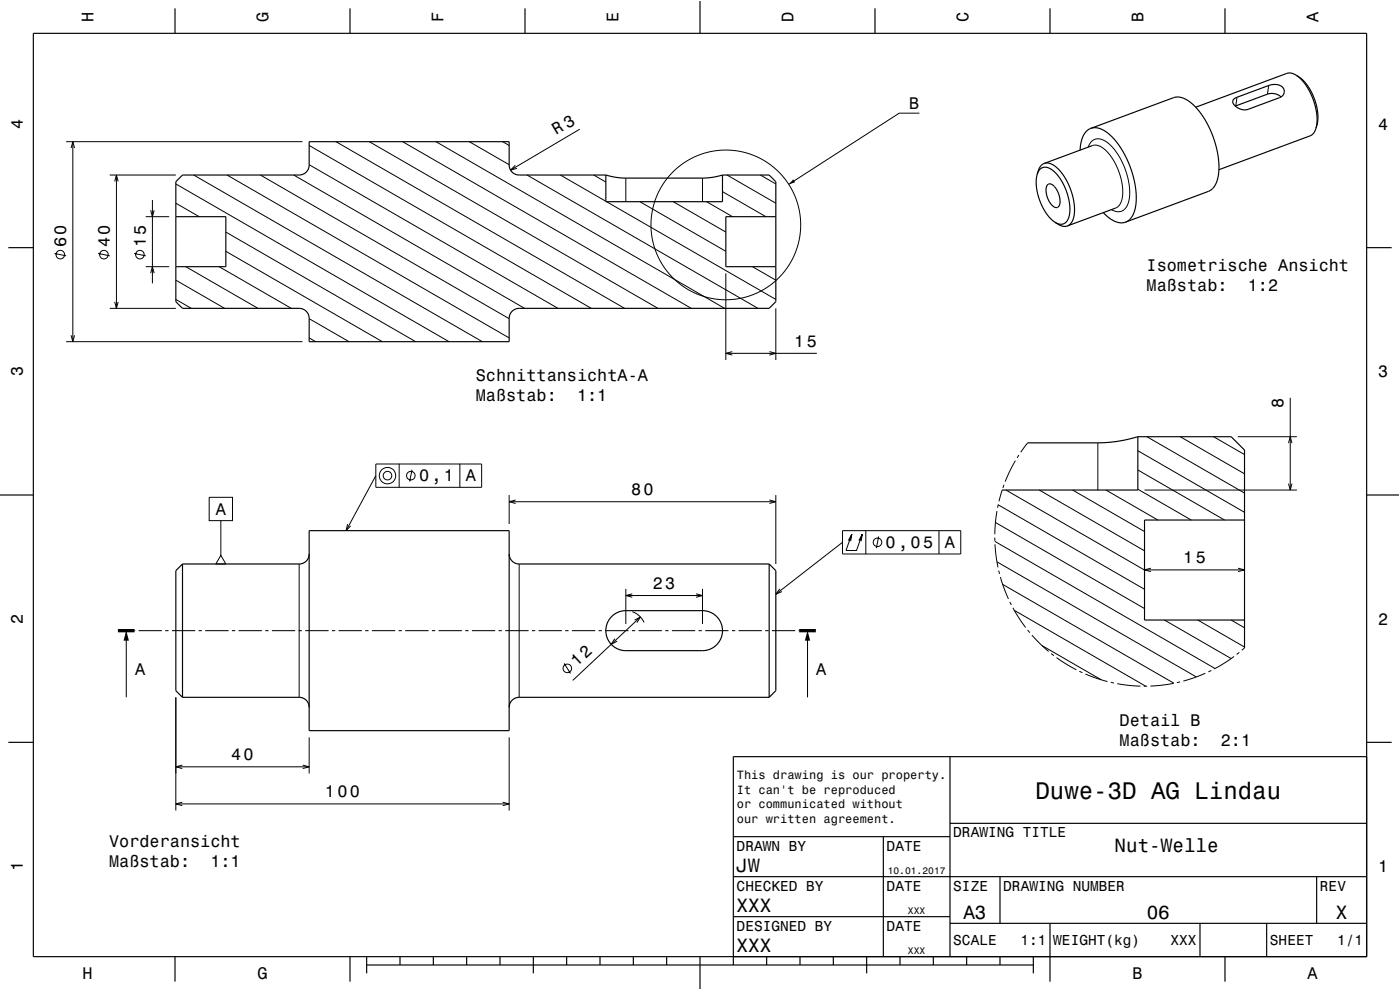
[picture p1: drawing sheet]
<svg xmlns="http://www.w3.org/2000/svg" width="420mm" height="297mm" viewBox="0 0 420 297" stroke-linecap="round" stroke-linejoin="round" font-family="sans-serif">
<g fill="none" stroke="#000" stroke-width=".3">
<path d="M173.9 38.8l-20.7 12.2M275.8 33.9h-6l-33.2 21.4M371.1 29.2l-.4 2.6M380.6 25.6l-.4 2.6M19.8 42.5h71M21.3 44.4l.5-1.9 .6 1.9M21.8 42.5v60M32.9 52.5h19.9M34.4 54.4l.5-1.9 .5 1.9M34.9 52.5v40M52.8 55.2l81.9 47.3M58.1 52.5l86.6 50"/>
<path d="M68.1 52.5l84.6 48.9M78.1 52.5l74.6 43.1M88.1 52.5l69.3 40M92.7 43.6l84.7 48.9M92.7 49.4l74.7 43.1M100.8 42.5l86.6 50M110.8 42.5l86.6 50M120.8 42.5l86.6 50M130.8 42.5l86.6 50M140.8 42.5l11.9 6.9M150.8 42.5l1.9 1.1M154.6 49.6l-1.4 1.4 1.9-.5"/>
<path d="M158.1 52.5l69.3 40M168.1 52.5l13.7 7.9M178.1 52.5l3.7 2.1M187.8 53.4v7.1M210.7 53.4v7.1M216.8 57.5l13 7.5M218.1 52.5l14.6 8.5M228.1 52.5l4.6 2.7M326.5 44.1l.8-1.4 1.1-.9 1.5-.1 1.6 .6 1.7 1.3 1.6 1.9 1.6 2.6 1.2 2.7 .8 2.9 .4 2.5 .1 2.6-.5 2.2-.7 1.4-1.2 1-1.5 .1-1.6-.6M327.7 43.7l.9-.2 1.1 .3 2.2 1.5 2.1 2.7 1.6 3.4 1 3.5 .2 3.5-.7 2.6-.6 .9-.8 .5M16.3 76l3.5 .7M29.4 76l3.5 .7"/>
<path d="M40.2 76l3.5 .7M43.7 65h7.1M45.2 63.1l.5 1.9 .5-1.9M45.7 60v25M52.8 61l7 4M67.8 69.6l56.9 32.9M67.8 75.4l46.9 27.1M182 60.5l50.7 29.3M192 60.5l25.8 14.9M202 60.5l15.8 9.1M212 60.5l7.8 4.5M32.9 92.5h19.9"/>
<path d="M34.4 90.6l.5 1.9 .5-1.9M43.7 80h7.1M45.2 81.9l.5-1.9 .5 1.9M52.8 84.1l14.6 8.4M52.8 89.8l4.6 2.7M55.7 80l21.7 12.5M65.7 80l21.7 12.5M92.7 95.6l12 6.9M217.8 82v26M225.7 80l7 4.1M232.7 92.5v15.5M19.8 102.5h71"/>
<path d="M21.3 100.6l.5 1.9 .6-1.9M92.7 101.4l2 1.1M217.8 106h27.3M219.7 105.5l-1.9 .5 1.9 .5M230.8 105.5l1.9 .5-1.9 .5M387.1 119.3v27.7M112.8 139.2h31.7v7h-31.7zM119.8 139.2v7M138 139.2v7M304.6 138.2l-3 6.3M305.7 136.5l-.6 .8M308.3 132.9l-2.1 2.8"/>
<path d="M329.4 132.9v14.1M341.4 135.2l32 18.5M344.1 131l29.3 16.9M354.1 131l19.3 11.1M364.1 131l9.3 5.4M371.4 131h17.7M386.6 132.9l.5-1.9 .5 1.9M62.8 149.2h7v7h-7zM66.3 156.2v10.4M104.3 157.3l-.5 1.9 1.4-1.5M112.8 142.7l-9 16.5M123.6 140.9l-.7 3.5"/>
<path d="M152.7 148.5v8.7M152.7 150.5h80M154.7 150l-2 .5 2 .5M230.8 150l1.9 .5-1.9 .5M232.7 148.5v20.7M252.8 159.2h35.4v7h-35.4zM259.8 159.2v7M281.7 159.2v7M298.6 156.7l44.8 25.9M299.1 153.3l-.7 7M299.5 151.4l43.9 25.4M299.5 151.4l-.2 .9"/>
<path d="M300.7 146.9l-1 3.5M301.2 145.4l-.3 1M301.8 147l41.6 24h30M311.8 147l31.6 18.2M321.8 147l21.6 12.5M331.8 147l15.6 9M341.4 141l26 15M341.4 146.8l16 9.2M343.4 147h45.7M386.6 145.1l.5 1.9 .5-1.9M66.3 166.6l1.5 2.6h-3.1zM89.8 169.2v40"/>
<path d="M155.8 169.2v40M187.8 176.7v10.5M187.8 178.7h22.9M189.7 178.1l-1.9 .6 1.9 .5M208.8 178.1l1.9 .6-1.9 .5M210.7 176.7v10.5M234 176.7l-1.3 1.6 1.9-.8M252.8 162.7l-20.1 15.6M254.5 162.2l1-2-1.7 4.9h3.1l1.8-4.9-1 2M255.5 160.2l-.3 2.1M258.7 160.2l-.4 2.1M263.6 160.9l-.7 3.5"/>
<path d="M298.4 161.3l.1 1M298.5 162.4l66 38.2M298.5 163.3l.9 6.9M299.1 168.6l59.8 34.5M299.6 171.2l.3 1M300.1 173.1l2.4 6.6M300.8 175.3l51.4 29.7M345.3 170.5l-1.9 .5 1.9 .5M371.4 170.5l2 .5-2 .5M37.9 189.2v20M40.4 189.2h.2M41.6 189.2h7"/>
<path d="M49.6 189.2h1M51.6 189.2h7M59.6 189.2h1M61.6 189.2h7M69.6 189.2h1M71.6 189.2h7M79.6 189.2h1M81.6 189.2h7M89.6 189.2h1M91.6 189.2h7M99.6 189.2h1M101.6 189.2h7"/>
<path d="M109.6 189.2h1M111.6 189.2h7M119.6 189.2h1M121.6 189.2h7M129.6 189.2h1M131.6 189.2h7M139.6 189.2h1M141.6 189.2h7M149.6 189.2h1M151.6 189.2h7M159.6 189.2h1M161.6 189.2h7"/>
<path d="M169.3 199l1.8 3M169.6 189.2h1M171.6 189.2h7M179.6 189.2h1M181.6 189.2h7M184.4 191.6l-1 1.7 1.7-.9M189.6 189.2h1M189.7 183.5a6 6 0 0 1 3.5 3.2M190.4 186l1.7-.9-1 1.7M191.6 189.2h7M192.1 185.1l-20.3 19M199.6 189.2h1"/>
<path d="M201.6 189.2h7M209.6 189.2h1M211.6 189.2h7M219.6 189.2h1M221.6 189.2h7M229.6 189.2h1M231.6 189.2h7M239.6 189.2h.2M242.3 189.2v20M303 180.6l.4 .9M303.9 182.4l3.8 5.8M304.3 183.1l39.4 22.7"/>
<path d="M308.3 189l.6 .8M309.6 190.6l5 4.8M312.6 193.7l17.8 10.2M315.4 196.1l.8 .6M317 197.3l5.9 3.6M349.3 186l20 11.6M359.3 186l14.1 8.1M369.3 186l4.1 2.3M370.2 196.9l-5.9 3.8M371.8 195.7l-.8 .6M373.4 194.4l-.8 .7M52.8 209.2v34"/>
<path d="M323.8 201.4l.9 .4M325.6 202.2l6.7 2.3M333.2 204.7l1 .2M335.2 205.1l6.9 .7M344.1 205.8l-1 .1M352.1 205l-7 .8M354 204.6l-.9 .2M361.6 202l-6.6 2.3M363.4 201.1l-.9 .5M52.8 230h39.9M54.7 229.5l-1.9 .5 1.9 .6M90.8 229.5l1.9 .5-1.9 .6"/>
<path d="M92.7 221.2v10.8M152.7 221.2v22M52.8 241.2h99.9M54.7 240.7l-1.9 .5 1.9 .5M150.8 240.7l1.9 .5-1.9 .5"/>
<circle cx="18.1" cy="76.4" r="1.28"/>
<circle cx="31.2" cy="76.4" r="1.28"/>
<circle cx="42" cy="76.4" r="1.28"/>
<circle cx="217.7" cy="67.5" r="22.5"/>
<circle cx="116.2" cy="142.7" r="2.46"/>
<circle cx="116.3" cy="142.7" r="1.28"/>
<circle cx="123.3" cy="142.7" r="1.28"/>
<circle cx="263.3" cy="162.7" r="1.28"/>
<circle cx="170.2" cy="200.5" r="1.28"/>
</g>
<g fill="none" stroke="#000" stroke-width=".35">
<path d="M10 10h400v277h-400zM52.5 2.5v7.5M105 2.5v7.5M157.5 2.5v7.5M210 0v10M262.5 2.5v7.5M315 2.5v7.5M367.5 2.5v7.5M327.2 38.5l24.9-9.2 1.3-.2 1.5 .3 1.4 .7 2.9 2.6 2.7 3.9 2 4.5 1.4 4.7 .4 4.5-.6 3.8-.6 1.5-.8 1.1-1.2 .7-24.8 9.2M327.2 38.5l-1.2 .8-1 1.4-.7 2-.3 2.3M327.2 38.5l1.3-.2 1.6 .3 1.6 .9 1.7 1.4 1.8 2 1.5 2.3 2.4 4.8 1.5 5.7 .3 2.7-.1 2.5-.4 2.1-.6 1.6-.9 1.3-1.2 .7M370.1 29.8l.8-.5 9.7-3.7a3.4 3.4 0 0 1 4.6 1.4v.9a2.02 2.02 0 0 1-1.3 1.4l-9.5 3.5a3.7 3.7 0 0 1-4.6-2.5z"/>
<path d="M384.3 29.1a4.1 4.1 0 0 0-4.1-.9l-9.6 3.6M388.9 22.6l-1.5-.7-1.3 .1-27.4 10.2M388.9 22.6l1.4 1.1 1.4 1.8 1.3 2.1 .9 2.2 1.2 4.7v2.2l-.3 1.7M388.9 22.6l1.8 1.3 1.3 1.4 1.2 1.9 1.1 2.5 .7 2.3 .4 2.3-.1 2.3-.5 1.8M394.8 38.4l-.7 1.5-1 .8-27.4 10.2M181.8 52.5h-26a3 3 0 0 1-3.1-3v-7h-60v7a3 3 0 0 1-2.9 3h-35l-2 2v36l2 2h35a3 3 0 0 1 2.9 3v7h60v-7a3 3 0 0 1 3.1-3h75l1.9-2v-36l-1.9-2h-14M181.8 52.5l2.6 .6 3.4 .3h23.9l2.8-.3 2.3-.6M181.8 52.5v8h35v-8M311.1 52.4l.7-1.3 .8-.7 1.2-.2 1.3 .4 1.3 1 1.4 1.6 1.1 1.8 1 2.2 1 4.5v2.1l-.3 1.7-.7 1.1-1 .6h-1.1l-1.4-.6M311.1 52.4l-.2 1.6v1.9l1 4.2 2 3.9 1.2 1.5 1.3 1.1M313.3 49l.9-.1 1 .2 2.2 1.6 2.2 2.7 1.5 3.3 1.1 4 .1 3.3-.6 2.4-.7 .9-.8 .5M313.3 49l-1.3 1.1-.9 2.3"/>
<path d="M314.3 55.4a1.8 1.8 0 0 1 2.5 1.1 5.3 5.3 0 0 1 .7 5.5 1.74 1.74 0 0 1-2.4-1.1 5.3 5.3 0 0 1-.8-5.5zM327.7 43.7l-14.4 5.3M2.5 74.3h7.5M52.8 65h15v15h-15M232.7 65h-14.9v15h14.9M316.4 66.6l2.2 1.2h1.6M331 63.8l1.7 1.5 1.8 1.1 1.7 .4 1.5-.2M334.7 62.4l-14.5 5.4M410 74.3h7.5M341.4 131l-4.5 1.1-5.6 .7-23 .1M341.4 131v16h-40.7M341.4 131h28l4 4v59.4"/>
<path d="M0 148.5h10M92.7 159.2h60v60h-60zM373.4 156h-30v30h30M410 148.5h10M54.8 169.2l-2 2v36l2 2M54.8 169.2v40M92.7 166.2a3 3 0 0 1-2.9 3h-35M152.7 166.2a3 3 0 0 0 3.1 3h75M230.8 169.2v40M230.8 169.2l1.9 2v36l-1.9 2M183.5 185a6 6 0 0 1 4.3-1.8h22.9a6 6 0 0 1 6.1 6 6 6 0 0 1-6.1 6h-22.9a6 6 0 0 1-5.6-3.7 6 6 0 0 1 1.3-6.5zM54.8 209.2h35a3 3 0 0 1 2.9 3"/>
<path d="M230.8 209.2h-75a3 3 0 0 0-3.1 3M2.5 222.7h7.5M285 227v60M410 222.7h7.5M410 227h-190v62.5M220 251h65M265 251v36M285 247h125M220 275h65M220 263h190M285 277h125M300 263v14"/>
<path d="M315 277v17.5M360 277v10M380 277v10M395 263v14M52.5 287v7.5M105 287v7.5M110 289.5h200M110 287v5M120 287v2.5M130 287v2.5M140 287v2.5M150 287v2.5"/>
<path d="M160 287v5M170 287v2.5M180 287v2.5M190 287v2.5M200 287v2.5M210 287v10M230 287v2.5M240 287v2.5M250 287v2.5M260 287v5M270 287v2.5M280 287v2.5"/>
<path d="M290 287v2.5M300 287v2.5M310 287v5M367.5 287v7.5"/>
</g>
<path d="M35.4 189.2h5M239.8 189.2h5" fill="none" stroke="#000" stroke-width="1" stroke-linecap="butt"/>
<g fill="#000">
<path d="M238 53.8l.5 .9-1.9 .6z" fill-rule="evenodd"/>
<path d="M37.9 189.2l.8 3h-1.6z" fill-rule="evenodd"/>
<path d="M242.3 189.2l.8 3h-1.6z" fill-rule="evenodd"/>
</g>
<path d="M0 0h420v297h-420" fill="none" stroke="#fff" stroke-width=".3"/>
<text font-size="7.2" x="310.6" y="239.6">Duwe-3D AG Lindau</text>
<g font-size="5.8">
<text x="334.4" y="255.6">Nut-Welle</text>
<text x="221" y="261.6">JW</text>
<text x="221" y="273.6">XXX</text>
<text x="289" y="275.6">A3</text>
<text x="344" y="275.6">06</text>
<text x="400.8" y="275.6">X</text>
<text x="221" y="285.6">XXX</text>
</g>
<g font-size="5">
<text x="28.1" y="6.5" transform="rotate(-90 28.1 6.5)">H</text>
<text x="80.6" y="6.5" transform="rotate(-90 80.6 6.5)">G</text>
<text x="133.1" y="6.5" transform="rotate(-90 133.1 6.5)">F</text>
<text x="185.6" y="6.5" transform="rotate(-90 185.6 6.5)">E</text>
<text x="238.1" y="6.5" transform="rotate(-90 238.1 6.5)">D</text>
<text x="290.6" y="6.5" transform="rotate(-90 290.6 6.5)">C</text>
<text x="343.1" y="6.5" transform="rotate(-90 343.1 6.5)">B</text>
<text x="395.6" y="6.5" transform="rotate(-90 395.6 6.5)">A</text>
<text x="272.8" y="32.8">B</text>
<text x="6.8" y="38.7" transform="rotate(-90 6.8 38.7)">4</text>
<text x="166.8" y="40.6" transform="rotate(-31 166.8 40.6)">R 3</text>
<text x="413.5" y="39">4</text>
<text x="19.8" y="74.1" transform="rotate(-90 19.8 74.1)">60</text>
<text x="32.9" y="74.1" transform="rotate(-90 32.9 74.1)">40</text>
<text x="43.7" y="74.1" transform="rotate(-90 43.7 74.1)">15</text>
<text x="344" y="81.3">Isometrische Ansicht</text>
<text x="344" y="87.3">Maßstab:</text>
<text x="374.3" y="87.3">1:2</text>
<text x="238.3" y="104">15</text>
<text x="6.8" y="112.9" transform="rotate(-90 6.8 112.9)">3</text>
<text x="413.5" y="113.2">3</text>
<text x="142.8" y="114.4">SchnittansichtA-A</text>
<text x="142.8" y="120.4">Maßstab:</text>
<text x="173.1" y="120.4">1:1</text>
<text x="385.1" y="122.4" transform="rotate(-90 385.1 122.4)">8</text>
<text x="125.7" y="144.4">0,1</text>
<text x="139.7" y="144.4">A</text>
<text x="189.4" y="148.5">80</text>
<text x="64.7" y="154.4">A</text>
<text x="265.7" y="164.4">0,05</text>
<text x="283.4" y="164.4">A</text>
<text x="355" y="169">15</text>
<text x="195.9" y="176.7">23</text>
<text x="6.8" y="187.1" transform="rotate(-90 6.8 187.1)">2</text>
<text x="413.5" y="187.4">2</text>
<text x="40.5" y="202.5">A</text>
<text x="173.1" y="200.2" transform="rotate(-43 173.1 200.2)">12</text>
<text x="244.9" y="202.5">A</text>
<text x="335.9" y="217.7">Detail B</text>
<text x="335.9" y="223.8">Maßstab:</text>
<text x="366.3" y="223.8">2:1</text>
<text x="69.4" y="228">40</text>
<text x="97.5" y="239.2">100</text>
<text x="32.8" y="254.1">Vorderansicht</text>
<text x="6.8" y="261.3" transform="rotate(-90 6.8 261.3)">1</text>
<text x="32.8" y="260.1">Maßstab:</text>
<text x="63.1" y="260.1">1:1</text>
<text x="413.5" y="261.6">1</text>
<text x="24.7" y="293.8">H</text>
<text x="77.2" y="293.8">G</text>
<text x="339.7" y="293.8">B</text>
<text x="392.2" y="293.8">A</text>
</g>
<g font-size="4.3">
<text x="286" y="251.2">DRAWING TITLE</text>
<text x="221" y="255.2">DRAWN BY</text>
<text x="266" y="255.2">DATE</text>
<text x="221" y="267.2">CHECKED BY</text>
<text x="266" y="267.2">DATE</text>
<text x="286" y="267.2">SIZE</text>
<text x="301" y="267.2">DRAWING NUMBER</text>
<text x="396" y="267.2">REV</text>
<text x="221" y="279.2">DESIGNED BY</text>
<text x="266" y="279.2">DATE</text>
<text x="286" y="283.6">SCALE</text>
<text x="306.2" y="283.6">1:1</text>
<text x="316" y="283.6">WEIGHT(kg)</text>
<text x="351.2" y="283.6">XXX</text>
<text x="381" y="283.6">SHEET</text>
<text x="401.2" y="283.6">1/1</text>
</g>
<g font-size="3.6">
<text x="221.1" y="233.8">This drawing is our property.</text>
<text x="221.1" y="238.1">It can't be reproduced</text>
<text x="221.1" y="242.5">or communicated without</text>
<text x="221.1" y="246.8">our written agreement.</text>
</g>
<g font-size="2.9">
<text x="266.3" y="262.3">10.01.2017</text>
<text x="272.4" y="274.3">XXX</text>
<text x="272.4" y="286.3">XXX</text>
</g>
</svg>
